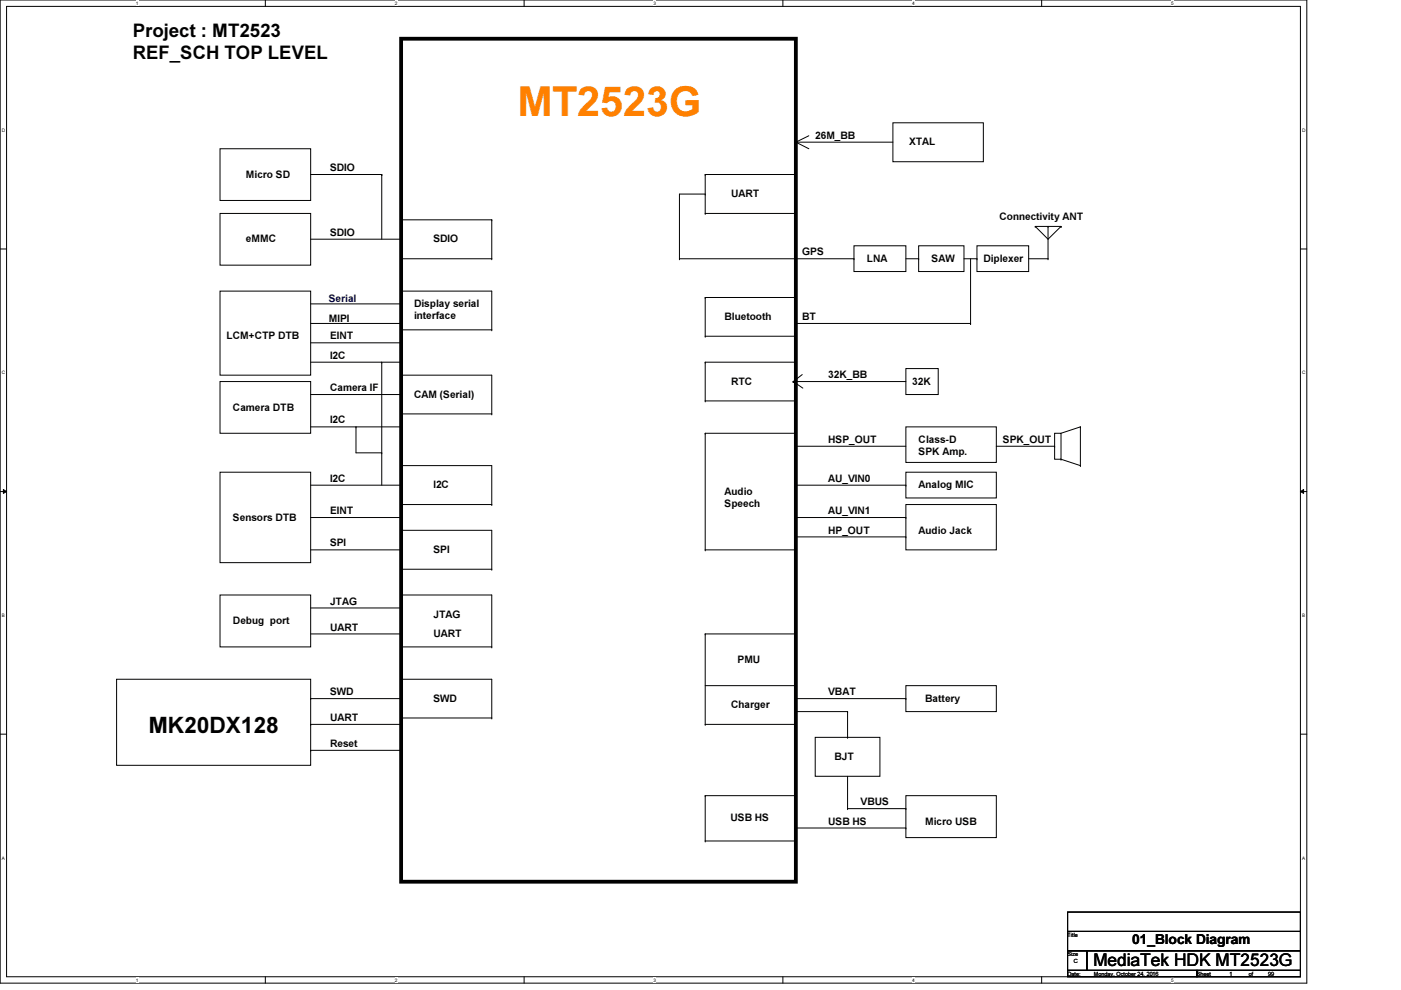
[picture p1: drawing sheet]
<svg xmlns="http://www.w3.org/2000/svg" width="297mm" height="210mm" viewBox="0 0 297 210" stroke-linecap="round" stroke-linejoin="round" font-family="sans-serif">
<path d="M0 0h277.1v208.4h-277.1zM1.4 1.4h274.3v205.7h-274.3z" fill="none" stroke="#000" stroke-width=".21"/>
<g fill="#fff">
<path d="M28.8 .1h.6v1.1h-.6z"/>
<path d="M28.8 207.2h.6v1.1h-.6z"/>
</g>
<path d="M56.3 0v1.4M56.3 207.1v1.3" fill="none" stroke="#000" stroke-width=".21"/>
<g fill="#fff">
<path d="M83.7 .1h.5v1.1h-.5z"/>
<path d="M83.7 207.2h.5v1.1h-.5z"/>
</g>
<path d="M111.1 0v1.4M111.1 207.1v1.3" fill="none" stroke="#000" stroke-width=".21"/>
<g fill="#fff">
<path d="M138.6 .1h.5v1.1h-.5z"/>
<path d="M138.6 207.2h.5v1.1h-.5z"/>
</g>
<path d="M166 0v1.4M166 207.1v1.3" fill="none" stroke="#000" stroke-width=".21"/>
<g fill="#fff">
<path d="M193.4 .1h.6v1.1h-.6z"/>
<path d="M193.4 207.2h.6v1.1h-.6z"/>
</g>
<path d="M220.8 0v1.4M220.8 207.1v1.3" fill="none" stroke="#000" stroke-width=".21"/>
<g fill="#fff">
<path d="M248.3 .1h.5v1.1h-.5z"/>
<path d="M248.3 207.2h.5v1.1h-.5z"/>
<path d="M.4 27.1h.7v1.1h-.7z"/>
<path d="M276.1 27.1h.7v1.1h-.7z"/>
<path d="M.4 78.5h.7v1.1h-.7z"/>
<path d="M276.1 78.5h.7v1.1h-.7z"/>
</g>
<path d="M0 52.8h1.4M275.7 52.8h1.4" fill="none" stroke="#000" stroke-width=".21"/>
<g fill="#fff">
<path d="M.4 129.9h.6v1.1h-.6z"/>
<path d="M276.1 129.9h.6v1.1h-.6z"/>
</g>
<path d="M0 104.2h1.4M.7 103.8l.7 .4-.7 .4zM275.7 104.2l.7-.4v.8zM275.7 104.2h1.4" fill="none" stroke="#000" stroke-width=".21"/>
<path d="M.7 103.8l.7 .4-.7 .4zM275.7 104.2l.7-.4v.8z" fill="#000"/>
<g fill="#fff">
<path d="M.4 181.4h.6v1.1h-.6z"/>
<path d="M276.1 181.4h.6v1.1h-.6z"/>
</g>
<g fill="none" stroke="#000" stroke-width=".21">
<path d="M46.6 31.5h19.3v11h-19.3zM65.9 37h15M80.9 37h.1M80.9 37v13.7M149.5 37h.1M149.5 37v8.3M149.5 37h19.2M168.7 30.1h.1M168.7 30.1l2.8 1.4M168.7 30.1h20.6M171.5 28.8l-2.8 1.3M189.3 26h19.2v8.3h-19.2z"/>
<path d="M46.6 45.3h19.3v10.9h-19.3zM65.9 50.7h19.1M85 54.9h.1M85 50.7h.1M85 46.6h19.3M85 54.9h19.3M104.3 46.6h.1M104.3 54.9h.1M104.3 46.6v8.3M144.1 54.9h.1M144.1 54.9h37M149.5 41.1h.1"/>
<path d="M149.5 45.3h.1M149.5 41.1h-5.4v13.8M149.5 45.3h19.2M168.7 45.3h.1M168.7 54.9h.1M181.1 52.1h11v5.5h-11zM181.1 54.9h.1M192.1 54.9h2.7M194.8 52.1h9.6v5.5h-9.6zM194.8 54.9h.1M204.4 54.9h2.7M205.8 54.9v13.7"/>
<path d="M207.1 52.1h11v5.5h-11zM207.1 54.9h.1M218.1 54.9h4.1M219.5 48h.1M219.5 48l2.7 2.7 2.8-2.7M219.5 48h5.5M222.2 48h.1M222.2 54.9h.1M222.2 48v6.9M225 48h.1M46.6 61.7h19.3v17.8h-19.3zM65.9 64.4h19.1"/>
<path d="M65.9 68.6h19.1M65.9 72.7h19.1M65.9 76.8h19.1M80.9 76.8h.1M80.9 76.8v26.1M85 64.4h.1M85 68.6h.1M85 72.7h.1M85 61.7h.1M85 69.9h.1M85 79.5h.1M85 76.8h.1"/>
<path d="M85 61.7h19.3v8.2M85 69.9h19.3M85 79.5h19.3v8.3M104.3 69.9h.1M149.5 76.8h.1M149.5 63.1h.1M149.5 71.3h.1M149.5 63.1v8.2M149.5 76.8v8.2M149.5 76.8h19.2M149.5 63.1h19.2M149.5 71.3h19.2"/>
<path d="M168.7 71.3h.1M168.7 68.6h37.1M170.1 79.4l-1.9 1.5M192.1 78.1h6.8v5.6h-6.8zM205.8 68.6h.1M46.6 80.9h19.3v11h-19.3zM65.9 83.7h19.1M65.9 90.5h19.1M75.5 90.5h.1M75.5 90.5v5.5h5.4M80.9 96h.1M85 83.7h.1"/>
<path d="M85 90.5h.1M85 87.8h.1M85 98.7h.1M85 87.8h19.3M85 98.7h19.3v8.3M104.3 87.8h.1M149.5 85h.1M149.5 91.9h.1M149.5 91.9v24.7M149.5 85h19.2M149.5 91.9h19.2M168.2 80.9h.1"/>
<path d="M168.2 80.9h23.9M168.2 80.9l2 1.4M168.7 85h.1M168.7 94.6h.1M168.7 94.6h23.4M192.1 90.5h19.1v7.5h-19.1zM211.2 94.6h12.4M223.6 91.9h1.4v5.5h-1.4zM223.6 94.6h.1M225 97.4h.1M225 97.4l4.1 1.3M229.1 98.7h.1"/>
<path d="M229.1 90.5h.1M229.1 90.5v8.2M229.1 90.5l-4.1 1.4M46.6 100.1h19.3v19.2h-19.3zM65.9 109.7h19.1M65.9 102.9h19.1M65.9 116.6h19.1M85 102.9h.1M85 109.7h.1M85 116.6h.1M85 107h.1M85 112.4h.1"/>
<path d="M85 107h19.3M85 112.4h19.3v8.3M104.3 107h.1M149.5 116.6h.1M149.5 116.6h19.2M168.7 116.6h.1M168.7 109.7h23.4M168.7 113.8h23.4M168.7 102.9h23.4M192.1 100.1h19.1v5.5h-19.1zM192.1 107h19.1v9.6h-19.1zM192.1 109.7h.1"/>
<path d="M192.1 113.8h.1M192.1 102.9h.1M46.6 126.2h19.3v11h-19.3zM65.9 128.9h19.1M65.9 134.4h19.1M85 128.9h.1M85 134.4h.1M85 120.7h.1M85 126.2h.1M85 137.2h.1M85 120.7h19.3M85 126.2h19.3v11"/>
<path d="M85 137.2h19.3M104.3 120.7h.1M104.3 137.2h.1M149.5 134.4h.1M149.5 134.4h19.2M149.5 134.4v19.2M0 155.7h1.4M24.7 144h41.2v18.3h-41.2zM65.9 148.1h.1M65.9 153.6h.1M65.9 159.1h.1M65.9 148.1h19.1"/>
<path d="M65.9 153.6h19.1M65.9 159.1h19.1M85 144h.1M85 152.2h.1M85 144h19.3v8.2M85 152.2h19.3M104.3 152.2h.1M149.5 153.6h.1M149.5 153.6h19.2M149.5 145.4h19.2M168.7 145.4h.1M168.7 153.6h.1"/>
<path d="M168.7 148.1h23.4M168.7 150.9h11M172.8 156.3h13.8v8.3h-13.8zM179.7 150.9h.1M179.7 156.3h.1M179.7 150.9v5.4M192.1 145.4h19.1v5.5h-19.1zM192.1 148.1h.1M275.7 155.7h1.4M149.5 168.7h.1M149.5 178.3h.1M149.5 168.7v9.6"/>
<path d="M149.5 168.7h19.2M149.5 178.3h19.2M168.7 178.3h.1M168.7 175.6h23.4M179.7 171.4h.1M179.7 171.4h12.4M179.7 164.6v6.8M192.1 168.7h19.1v8.9h-19.1zM192.1 171.4h.1M192.1 175.6h.1M226.4 193.4h49.3v4.1h-49.3zM226.4 197.5h49.3v4.1h-49.3z"/>
<path d="M226.4 205.7h27.4v1.4h-27.4zM226.4 201.6h4.1v4.1h-4.1zM230.5 201.6h45.2v4.1h-45.2zM253.8 205.7h21.9v1.4h-21.9z"/>
</g>
<path d="M85 8.2h83.7v178.7h-83.7z" fill="none" stroke="#000" stroke-width=".8"/>
<text font-size="8.8" fill="#ff8000" x="109.8" y="24.6">MT2523G</text>
<text font-size="4.8" x="31.6" y="155.3">MK20DX128</text>
<g font-size="3.9">
<text x="28.1" y="7.8">Project : MT2523</text>
<text x="28.1" y="12.5">REF_SCH TOP LEVEL</text>
</g>
<text font-size="3.7" x="231.8" y="204.9">MediaTek HDK MT2523G</text>
<text font-size="2.9" x="240.1" y="200.2">01_Block Diagram</text>
<g font-size="2.2">
<text x="172.8" y="29.5">26M_BB</text>
<text x="192.7" y="30.8">XTAL</text>
<text x="52.2" y="37.7">Micro SD</text>
<text x="70" y="36.3">SDIO</text>
<text x="155" y="41.8">UART</text>
<text x="211.9" y="46.7">Connectivity ANT</text>
<text x="52.2" y="51.4">eMMC</text>
<text x="70" y="50">SDIO</text>
<text x="91.9" y="51.4">SDIO</text>
<text x="170.1" y="54.1">GPS</text>
<text x="183.8" y="55.5">LNA</text>
<text x="197.5" y="55.5">SAW</text>
<text x="208.5" y="55.5">Diplexer</text>
<text x="87.8" y="65.1">Display serial</text>
<text x="48" y="72">LCM+CTP DTB</text>
<text x="69.7" y="68.3">MIPI</text>
<text x="70" y="72">EINT</text>
<text x="87.8" y="67.7">interface</text>
<text x="153.6" y="67.9">Bluetooth</text>
<text x="170.1" y="67.9">BT</text>
<text x="70" y="76.1">I2C</text>
<text x="70" y="82.9">Camera IF</text>
<text x="155" y="81.6">RTC</text>
<text x="175.6" y="80.2">32K_BB</text>
<text x="193.4" y="81.6">32K</text>
<text x="49.4" y="87">Camera DTB</text>
<text x="70" y="89.8">I2C</text>
<text x="87.8" y="84.3">CAM (Serial)</text>
<text x="175.6" y="93.9">HSP_OUT</text>
<text x="194.8" y="93.9">Class-D</text>
<text x="212.6" y="93.9">SPK_OUT</text>
<text x="194.8" y="96.5">SPK Amp.</text>
<text x="70" y="102.2">I2C</text>
<text x="91.9" y="103.5">I2C</text>
<text x="153.6" y="104.9">Audio</text>
<text x="153.6" y="107.5">Speech</text>
<text x="175.6" y="102.2">AU_VIN0</text>
<text x="194.8" y="103.5">Analog MIC</text>
<text x="49.4" y="110.4">Sensors DTB</text>
<text x="70" y="109">EINT</text>
<text x="175.6" y="109">AU_VIN1</text>
<text x="175.6" y="113.1">HP_OUT</text>
<text x="194.8" y="113.1">Audio Jack</text>
<text x="70" y="115.9">SPI</text>
<text x="91.9" y="117.2">SPI</text>
<text x="70" y="128.2">JTAG</text>
<text x="91.9" y="130.9">JTAG</text>
<text x="49.4" y="132.3">Debug port</text>
<text x="70" y="133.7">UART</text>
<text x="91.9" y="135">UART</text>
<text x="156.4" y="140.5">PMU</text>
<text x="70" y="147.4">SWD</text>
<text x="91.9" y="148.8">SWD</text>
<text x="175.6" y="147.4">VBAT</text>
<text x="196.2" y="148.8">Battery</text>
<text x="70" y="152.9">UART</text>
<text x="155" y="150.2">Charger</text>
<text x="70" y="158.4">Reset</text>
<text x="177" y="161.1">BJT</text>
<text x="182.5" y="170.7">VBUS</text>
<text x="154.9" y="174.2">USB HS</text>
<text x="175.6" y="174.8">USB HS</text>
<text x="196.2" y="174.8">Micro USB</text>
</g>
<text font-size="2.2" fill="#000040" x="69.7" y="64.1">Serial</text>
<g font-size="1.2">
<text x="226.4" y="198.6">Title</text>
<text x="226.4" y="202.7">Size</text>
<text x="226.4" y="206.9">Date:</text>
<text x="227.7" y="204.1">C</text>
<text x="231.9" y="206.9">Monday, October 24, 2016</text>
<text x="253.8" y="206.9">Sheet</text>
<text x="260.6" y="206.9">1</text>
<text x="264.7" y="206.9">of</text>
<text x="268.9" y="206.9">99</text>
</g>
<g font-size="1">
<text x="28.8" y="1">1</text>
<text x="83.7" y="1">2</text>
<text x="138.6" y="1">3</text>
<text x="193.4" y="1">4</text>
<text x="248.3" y="1">5</text>
<text x=".4" y="27.9">D</text>
<text x="276.1" y="27.9">D</text>
<text x=".4" y="79.4">C</text>
<text x="276.1" y="79.4">C</text>
<text x=".4" y="130.8">B</text>
<text x="276.1" y="130.8">B</text>
<text x=".4" y="182.2">A</text>
<text x="276.1" y="182.2">A</text>
<text x="28.8" y="208.1">1</text>
<text x="83.7" y="208.1">2</text>
<text x="138.6" y="208.1">3</text>
<text x="193.4" y="208.1">4</text>
<text x="248.3" y="208.1">5</text>
</g>
</svg>
